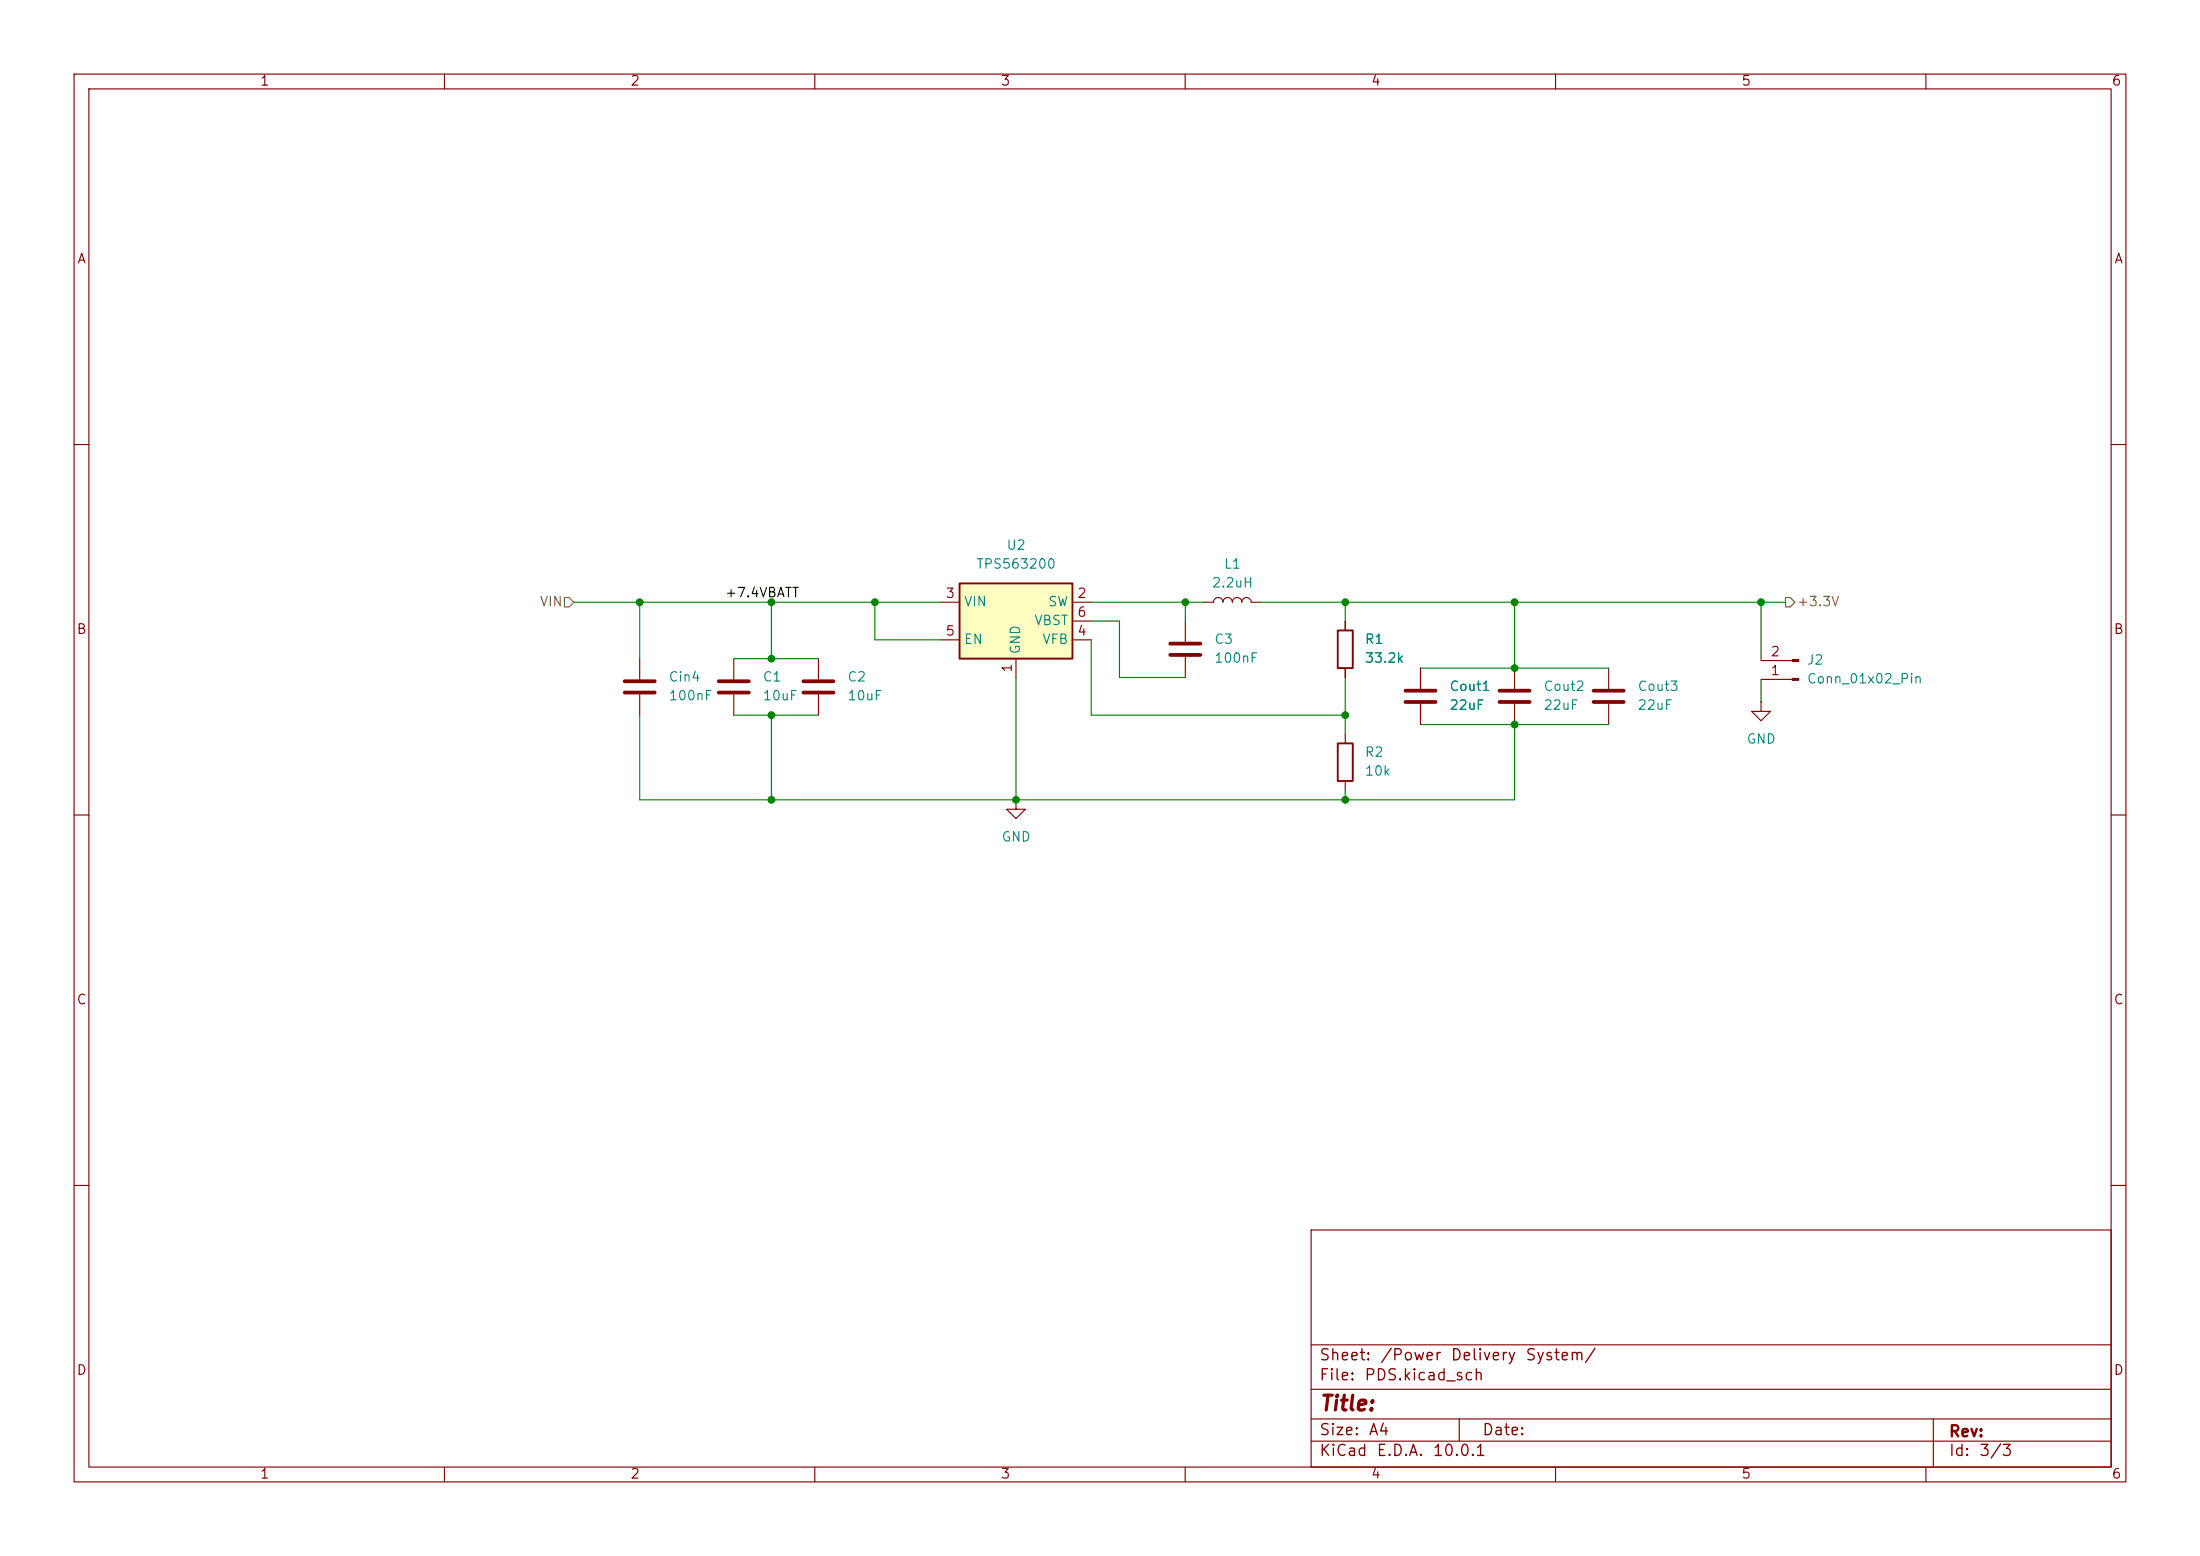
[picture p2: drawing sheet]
(kicad_sch
 (version 20260306)
 (generator "eeschema")
 (generator_version "10.0")
 (paper "A4")
 (lib_symbols
  (symbol "Connector:Conn_01x02_Pin"
   (pin_names
    (offset 1.016) (hide yes)) (exclude_from_sim no) (in_bom yes) (on_board yes)
   (in_pos_files yes)
   (duplicate_pin_numbers_are_jumpers no)
   (property "Reference" "J" (at 0 2.54 0) (show_name no) (do_not_autoplace no) (effects (font (size 1.27 1.27))))
   (property "Value" "Conn_01x02_Pin" (at 0 -5.08 0) (show_name no) (do_not_autoplace no) (effects (font (size 1.27 1.27))))
   (property "Footprint" "" (at 0 0 0) (show_name no) (do_not_autoplace no) (hide yes) (effects (font (size 1.27 1.27))))
   (property "Datasheet" "" (at 0 0 0) (show_name no) (do_not_autoplace no) (hide yes) (effects (font (size 1.27 1.27))))
   (property "Description" "Generic connector, single row, 01x02, script generated" (at 0 0 0) (show_name no) (do_not_autoplace no) (hide yes) (effects (font (size 1.27 1.27))))
   (property "ki_locked" "" (at 0 0 0) (show_name no) (do_not_autoplace no) (effects (font (size 1.27 1.27))))
   (symbol "Conn_01x02_Pin_1_1"
    (rectangle (start 0.8636 0.127) (end 0 -0.127) (stroke (width 0.1524) (type default)) (fill (type outline)))
    (rectangle (start 0.8636 -2.413) (end 0 -2.667) (stroke (width 0.1524) (type default)) (fill (type outline)))
    (polyline (pts (xy 1.27 0) (xy 0.8636 0)) (stroke (width 0.1524) (type default)) (fill (type none)))
    (polyline (pts (xy 1.27 -2.54) (xy 0.8636 -2.54)) (stroke (width 0.1524) (type default)) (fill (type none)))
    (pin passive line (at 5.08 0 180) (length 3.81) (name "Pin_1" (effects (font (size 1.27 1.27)))) (number "1" (effects (font (size 1.27 1.27)))))
    (pin passive line (at 5.08 -2.54 180) (length 3.81) (name "Pin_2" (effects (font (size 1.27 1.27)))) (number "2" (effects (font (size 1.27 1.27))))))
   (embedded_fonts no))
  (symbol "Device:C"
   (pin_numbers (hide yes))
   (pin_names
    (offset 0.254)) (exclude_from_sim no) (in_bom yes) (on_board yes)
   (in_pos_files yes)
   (duplicate_pin_numbers_are_jumpers no)
   (property "Reference" "C" (at 0.635 2.54 0) (show_name no) (do_not_autoplace no) (effects (font (size 1.27 1.27)) (justify left)))
   (property "Value" "C" (at 0.635 -2.54 0) (show_name no) (do_not_autoplace no) (effects (font (size 1.27 1.27)) (justify left)))
   (property "Footprint" "" (at 0.9652 -3.81 0) (show_name no) (do_not_autoplace no) (hide yes) (effects (font (size 1.27 1.27))))
   (property "Datasheet" "" (at 0 0 0) (show_name no) (do_not_autoplace no) (hide yes) (effects (font (size 1.27 1.27))))
   (property "Description" "Unpolarized capacitor" (at 0 0 0) (show_name no) (do_not_autoplace no) (hide yes) (effects (font (size 1.27 1.27))))
   (symbol "C_0_1"
    (polyline (pts (xy -2.032 0.762) (xy 2.032 0.762)) (stroke (width 0.508) (type default)) (fill (type none)))
    (polyline (pts (xy -2.032 -0.762) (xy 2.032 -0.762)) (stroke (width 0.508) (type default)) (fill (type none))))
   (symbol "C_1_1"
    (pin passive line (at 0 3.81 270) (length 2.794) (name "" (effects (font (size 1.27 1.27)))) (number "1" (effects (font (size 1.27 1.27)))))
    (pin passive line (at 0 -3.81 90) (length 2.794) (name "" (effects (font (size 1.27 1.27)))) (number "2" (effects (font (size 1.27 1.27))))))
   (embedded_fonts no))
  (symbol "Device:L"
   (pin_numbers (hide yes))
   (pin_names
    (offset 1.016) (hide yes)) (exclude_from_sim no) (in_bom yes) (on_board yes)
   (in_pos_files yes)
   (duplicate_pin_numbers_are_jumpers no)
   (property "Reference" "L" (at -1.27 0 90) (show_name no) (do_not_autoplace no) (effects (font (size 1.27 1.27))))
   (property "Value" "L" (at 1.905 0 90) (show_name no) (do_not_autoplace no) (effects (font (size 1.27 1.27))))
   (property "Footprint" "" (at 0 0 0) (show_name no) (do_not_autoplace no) (hide yes) (effects (font (size 1.27 1.27))))
   (property "Datasheet" "" (at 0 0 0) (show_name no) (do_not_autoplace no) (hide yes) (effects (font (size 1.27 1.27))))
   (property "Description" "Inductor" (at 0 0 0) (show_name no) (do_not_autoplace no) (hide yes) (effects (font (size 1.27 1.27))))
   (symbol "L_0_1"
    (arc (start 0 2.54) (mid 0.6323 1.905) (end 0 1.27) (stroke (width 0) (type default)) (fill (type none)))
    (arc (start 0 1.27) (mid 0.6323 0.635) (end 0 0) (stroke (width 0) (type default)) (fill (type none)))
    (arc (start 0 0) (mid 0.6323 -0.635) (end 0 -1.27) (stroke (width 0) (type default)) (fill (type none)))
    (arc (start 0 -1.27) (mid 0.6323 -1.905) (end 0 -2.54) (stroke (width 0) (type default)) (fill (type none))))
   (symbol "L_1_1"
    (pin passive line (at 0 3.81 270) (length 1.27) (name "1" (effects (font (size 1.27 1.27)))) (number "1" (effects (font (size 1.27 1.27)))))
    (pin passive line (at 0 -3.81 90) (length 1.27) (name "2" (effects (font (size 1.27 1.27)))) (number "2" (effects (font (size 1.27 1.27))))))
   (embedded_fonts no))
  (symbol "Device:R"
   (pin_numbers (hide yes))
   (pin_names
    (offset 0)) (exclude_from_sim no) (in_bom yes) (on_board yes)
   (in_pos_files yes)
   (duplicate_pin_numbers_are_jumpers no)
   (property "Reference" "R" (at 2.032 0 90) (show_name no) (do_not_autoplace no) (effects (font (size 1.27 1.27))))
   (property "Value" "R" (at 0 0 90) (show_name no) (do_not_autoplace no) (effects (font (size 1.27 1.27))))
   (property "Footprint" "" (at -1.778 0 90) (show_name no) (do_not_autoplace no) (hide yes) (effects (font (size 1.27 1.27))))
   (property "Datasheet" "" (at 0 0 0) (show_name no) (do_not_autoplace no) (hide yes) (effects (font (size 1.27 1.27))))
   (property "Description" "Resistor" (at 0 0 0) (show_name no) (do_not_autoplace no) (hide yes) (effects (font (size 1.27 1.27))))
   (symbol "R_0_1"
    (rectangle (start -1.016 -2.54) (end 1.016 2.54) (stroke (width 0.254) (type default)) (fill (type none))))
   (symbol "R_1_1"
    (pin passive line (at 0 3.81 270) (length 1.27) (name "" (effects (font (size 1.27 1.27)))) (number "1" (effects (font (size 1.27 1.27)))))
    (pin passive line (at 0 -3.81 90) (length 1.27) (name "" (effects (font (size 1.27 1.27)))) (number "2" (effects (font (size 1.27 1.27))))))
   (embedded_fonts no))
  (symbol "Regulator_Switching:TPS563200" (exclude_from_sim no) (in_bom yes) (on_board yes)
   (in_pos_files yes)
   (duplicate_pin_numbers_are_jumpers no)
   (property "Reference" "U" (at -7.62 6.35 0) (show_name no) (do_not_autoplace no) (effects (font (size 1.27 1.27)) (justify left)))
   (property "Value" "TPS563200" (at -2.54 6.35 0) (show_name no) (do_not_autoplace no) (effects (font (size 1.27 1.27)) (justify left)))
   (property "Footprint" "Package_TO_SOT_SMD:SOT-23-6" (at 1.27 -6.35 0) (show_name no) (do_not_autoplace no) (hide yes) (effects (font (size 1.27 1.27)) (justify left)))
   (property "Datasheet" "http://www.ti.com/lit/ds/symlink/tps563200.pdf" (at 0 0 0) (show_name no) (do_not_autoplace no) (hide yes) (effects (font (size 1.27 1.27))))
   (property "Description" "3A Synchronous Step-Down Voltage Regulator, Adjustable Output Voltage, 4.5-17V Input Voltage, SOT-23-6" (at 0 0 0) (show_name no) (do_not_autoplace no) (hide yes) (effects (font (size 1.27 1.27))))
   (symbol "TPS563200_0_1"
    (rectangle (start -7.62 5.08) (end 7.62 -5.08) (stroke (width 0.254) (type default)) (fill (type background))))
   (symbol "TPS563200_1_1"
    (pin power_in line (at 0 -7.62 90) (length 2.54) (name "GND" (effects (font (size 1.27 1.27)))) (number "1" (effects (font (size 1.27 1.27)))))
    (pin output line (at 10.16 2.54 180) (length 2.54) (name "SW" (effects (font (size 1.27 1.27)))) (number "2" (effects (font (size 1.27 1.27)))))
    (pin power_in line (at -10.16 2.54 0) (length 2.54) (name "VIN" (effects (font (size 1.27 1.27)))) (number "3" (effects (font (size 1.27 1.27)))))
    (pin input line (at 10.16 -2.54 180) (length 2.54) (name "VFB" (effects (font (size 1.27 1.27)))) (number "4" (effects (font (size 1.27 1.27)))))
    (pin input line (at -10.16 -2.54 0) (length 2.54) (name "EN" (effects (font (size 1.27 1.27)))) (number "5" (effects (font (size 1.27 1.27)))))
    (pin passive line (at 10.16 0 180) (length 2.54) (name "VBST" (effects (font (size 1.27 1.27)))) (number "6" (effects (font (size 1.27 1.27))))))
   (embedded_fonts no))
  (symbol "power:GND"
   (power global)
   (pin_numbers (hide yes))
   (pin_names
    (offset 0) (hide yes)) (exclude_from_sim no) (in_bom yes) (on_board yes)
   (in_pos_files yes)
   (duplicate_pin_numbers_are_jumpers no)
   (property "Reference" "#PWR" (at 0 -6.35 0) (show_name no) (do_not_autoplace no) (hide yes) (effects (font (size 1.27 1.27))))
   (property "Value" "GND" (at 0 -3.81 0) (show_name no) (do_not_autoplace no) (effects (font (size 1.27 1.27))))
   (property "Footprint" "" (at 0 0 0) (show_name no) (do_not_autoplace no) (hide yes) (effects (font (size 1.27 1.27))))
   (property "Datasheet" "" (at 0 0 0) (show_name no) (do_not_autoplace no) (hide yes) (effects (font (size 1.27 1.27))))
   (property "Description" "Power symbol creates a global label with name \"GND\" , ground" (at 0 0 0) (show_name no) (do_not_autoplace no) (hide yes) (effects (font (size 1.27 1.27))))
   (symbol "GND_0_1"
    (polyline (pts (xy 0 0) (xy 0 -1.27) (xy 1.27 -1.27) (xy 0 -2.54) (xy -1.27 -1.27) (xy 0 -1.27)) (stroke (width 0) (type default)) (fill (type none))))
   (symbol "GND_1_1"
    (pin power_in line (at 0 0 270) (length 0) (name "" (effects (font (size 1.27 1.27)))) (number "1" (effects (font (size 1.27 1.27))))))
   (embedded_fonts no)))
 (junction
  (at 204.47 97.79)
  (diameter 0)
  (color 0 0 0 0))
 (junction
  (at 160.02 81.28)
  (diameter 0)
  (color 0 0 0 0))
 (junction
  (at 86.36 81.28)
  (diameter 0)
  (color 0 0 0 0))
 (junction
  (at 181.61 96.52)
  (diameter 0)
  (color 0 0 0 0))
 (junction
  (at 204.47 90.17)
  (diameter 0)
  (color 0 0 0 0))
 (junction
  (at 104.14 96.52)
  (diameter 0)
  (color 0 0 0 0))
 (junction
  (at 118.11 81.28)
  (diameter 0)
  (color 0 0 0 0))
 (junction
  (at 181.61 107.95)
  (diameter 0)
  (color 0 0 0 0))
 (junction
  (at 104.14 81.28)
  (diameter 0)
  (color 0 0 0 0))
 (junction
  (at 181.61 81.28)
  (diameter 0)
  (color 0 0 0 0))
 (junction
  (at 104.14 107.95)
  (diameter 0)
  (color 0 0 0 0))
 (junction
  (at 104.14 88.9)
  (diameter 0)
  (color 0 0 0 0))
 (junction
  (at 237.744 81.28)
  (diameter 0)
  (color 0 0 0 0))
 (junction
  (at 137.16 107.95)
  (diameter 0)
  (color 0 0 0 0))
 (junction
  (at 204.47 81.28)
  (diameter 0)
  (color 0 0 0 0))
 (wire
  (pts (xy 137.16 91.44) (xy 137.16 107.95))
  (stroke (width 0) (type default)))
 (wire
  (pts (xy 104.14 88.9) (xy 110.49 88.9))
  (stroke (width 0) (type default)))
 (wire
  (pts (xy 86.36 107.95) (xy 104.14 107.95))
  (stroke (width 0) (type default)))
 (wire
  (pts (xy 104.14 107.95) (xy 104.14 96.52))
  (stroke (width 0) (type default)))
 (wire
  (pts (xy 204.47 81.28) (xy 181.61 81.28))
  (stroke (width 0) (type default)))
 (wire
  (pts (xy 191.77 97.79) (xy 204.47 97.79))
  (stroke (width 0) (type default)))
 (wire
  (pts (xy 181.61 107.95) (xy 137.16 107.95))
  (stroke (width 0) (type default)))
 (wire
  (pts (xy 204.47 81.28) (xy 204.47 90.17))
  (stroke (width 0) (type default)))
 (wire
  (pts (xy 118.11 86.36) (xy 118.11 81.28))
  (stroke (width 0) (type default)))
 (wire
  (pts (xy 104.14 96.52) (xy 110.49 96.52))
  (stroke (width 0) (type default)))
 (wire
  (pts (xy 151.13 83.82) (xy 147.32 83.82))
  (stroke (width 0) (type default)))
 (wire
  (pts (xy 162.56 81.28) (xy 160.02 81.28))
  (stroke (width 0) (type default)))
 (wire
  (pts (xy 160.02 81.28) (xy 160.02 83.82))
  (stroke (width 0) (type default)))
 (wire
  (pts (xy 147.32 81.28) (xy 160.02 81.28))
  (stroke (width 0) (type default)))
 (wire
  (pts (xy 99.06 96.52) (xy 104.14 96.52))
  (stroke (width 0) (type default)))
 (wire
  (pts (xy 181.61 107.95) (xy 204.47 107.95))
  (stroke (width 0) (type default)))
 (wire
  (pts (xy 104.14 81.28) (xy 118.11 81.28))
  (stroke (width 0) (type default)))
 (wire
  (pts (xy 204.47 90.17) (xy 217.17 90.17))
  (stroke (width 0) (type default)))
 (wire
  (pts (xy 181.61 96.52) (xy 181.61 99.06))
  (stroke (width 0) (type default)))
 (wire
  (pts (xy 86.36 81.28) (xy 104.14 81.28))
  (stroke (width 0) (type default)))
 (wire
  (pts (xy 237.744 91.694) (xy 237.744 94.742))
  (stroke (width 0) (type default)))
 (wire
  (pts (xy 86.36 96.52) (xy 86.36 107.95))
  (stroke (width 0) (type default)))
 (wire
  (pts (xy 204.47 97.79) (xy 204.47 107.95))
  (stroke (width 0) (type default)))
 (wire
  (pts (xy 160.02 91.44) (xy 151.13 91.44))
  (stroke (width 0) (type default)))
 (wire
  (pts (xy 237.744 81.28) (xy 237.744 89.154))
  (stroke (width 0) (type default)))
 (wire
  (pts (xy 104.14 81.28) (xy 104.14 88.9))
  (stroke (width 0) (type default)))
 (wire
  (pts (xy 147.32 86.36) (xy 147.32 96.52))
  (stroke (width 0) (type default)))
 (wire
  (pts (xy 191.77 90.17) (xy 204.47 90.17))
  (stroke (width 0) (type default)))
 (wire
  (pts (xy 118.11 81.28) (xy 127 81.28))
  (stroke (width 0) (type default)))
 (wire
  (pts (xy 204.47 81.28) (xy 237.744 81.28))
  (stroke (width 0) (type default)))
 (wire
  (pts (xy 104.14 107.95) (xy 137.16 107.95))
  (stroke (width 0) (type default)))
 (wire
  (pts (xy 181.61 81.28) (xy 181.61 83.82))
  (stroke (width 0) (type default)))
 (wire
  (pts (xy 237.744 81.28) (xy 241.046 81.28))
  (stroke (width 0) (type default)))
 (wire
  (pts (xy 151.13 91.44) (xy 151.13 83.82))
  (stroke (width 0) (type default)))
 (wire
  (pts (xy 181.61 91.44) (xy 181.61 96.52))
  (stroke (width 0) (type default)))
 (wire
  (pts (xy 181.61 107.95) (xy 181.61 106.68))
  (stroke (width 0) (type default)))
 (wire
  (pts (xy 147.32 96.52) (xy 181.61 96.52))
  (stroke (width 0) (type default)))
 (wire
  (pts (xy 127 86.36) (xy 118.11 86.36))
  (stroke (width 0) (type default)))
 (wire
  (pts (xy 77.47 81.28) (xy 86.36 81.28))
  (stroke (width 0) (type default)))
 (wire
  (pts (xy 99.06 88.9) (xy 104.14 88.9))
  (stroke (width 0) (type default)))
 (wire
  (pts (xy 86.36 81.28) (xy 86.36 88.9))
  (stroke (width 0) (type default)))
 (wire
  (pts (xy 170.18 81.28) (xy 181.61 81.28))
  (stroke (width 0) (type default)))
 (wire
  (pts (xy 204.47 97.79) (xy 217.17 97.79))
  (stroke (width 0) (type default)))
 (label "+7.4VBATT"
  (at 97.79 81.28 0)
  (effects (font (size 1.27 1.27)) (justify left bottom)))
 (hierarchical_label "VIN"
  (shape input)
  (at 77.47 81.28 180)
  (effects (font (size 1.27 1.27)) (justify right)))
 (hierarchical_label "+3.3V"
  (shape output)
  (at 241.046 81.28 0)
  (effects (font (size 1.27 1.27)) (justify left)))
 (symbol
  (lib_id "power:GND")
  (at 237.744 94.742 0)
  (unit 1)
  (body_style 1)
  (exclude_from_sim no)
  (in_bom yes)
  (on_board yes)
  (in_pos_files yes)
  (dnp no)
  (fields_autoplaced yes)
  (property "Reference" "#PWR037" (at 237.744 101.092 0) (hide yes) (show_name no) (do_not_autoplace no) (effects (font (size 1.27 1.27))))
  (property "Value" "GND" (at 237.744 99.822 0) (show_name no) (do_not_autoplace no) (effects (font (size 1.27 1.27))))
  (property "Footprint" "" (at 237.744 94.742 0) (hide yes) (show_name no) (do_not_autoplace no) (effects (font (size 1.27 1.27))))
  (property "Datasheet" "" (at 237.744 94.742 0) (hide yes) (show_name no) (do_not_autoplace no) (effects (font (size 1.27 1.27))))
  (property "Description" "Power symbol creates a global label with name \"GND\" , ground" (at 237.744 94.742 0) (hide yes) (show_name no) (do_not_autoplace no) (effects (font (size 1.27 1.27))))
  (pin "1"))
 (symbol
  (lib_id "Device:C")
  (at 217.17 93.98 0)
  (unit 1)
  (body_style 1)
  (exclude_from_sim no)
  (in_bom yes)
  (on_board yes)
  (in_pos_files yes)
  (dnp no)
  (fields_autoplaced yes)
  (property "Reference" "Cout3" (at 220.98 92.7099 0) (show_name no) (do_not_autoplace no) (effects (font (size 1.27 1.27)) (justify left)))
  (property "Value" "22uF" (at 220.98 95.2499 0) (show_name no) (do_not_autoplace no) (effects (font (size 1.27 1.27)) (justify left)))
  (property "Footprint" "Capacitor_SMD:C_1206_3216Metric" (at 218.1352 97.79 0) (hide yes) (show_name no) (do_not_autoplace no) (effects (font (size 1.27 1.27))))
  (property "Datasheet" "" (at 217.17 93.98 0) (hide yes) (show_name no) (do_not_autoplace no) (effects (font (size 1.27 1.27))))
  (property "Description" "Unpolarized capacitor" (at 217.17 93.98 0) (hide yes) (show_name no) (do_not_autoplace no) (effects (font (size 1.27 1.27))))
  (pin "1")
  (pin "2"))
 (symbol
  (lib_id "Device:L")
  (at 166.37 81.28 90)
  (unit 1)
  (body_style 1)
  (exclude_from_sim no)
  (in_bom yes)
  (on_board yes)
  (in_pos_files yes)
  (dnp no)
  (fields_autoplaced yes)
  (property "Reference" "L1" (at 166.37 76.2 90) (show_name no) (do_not_autoplace no) (effects (font (size 1.27 1.27))))
  (property "Value" "2.2uH" (at 166.37 78.74 90) (show_name no) (do_not_autoplace no) (effects (font (size 1.27 1.27))))
  (property "Footprint" "Inductor_SMD:L_Bourns_SRP5030T" (at 166.37 81.28 0) (hide yes) (show_name no) (do_not_autoplace no) (effects (font (size 1.27 1.27))))
  (property "Datasheet" "" (at 166.37 81.28 0) (hide yes) (show_name no) (do_not_autoplace no) (effects (font (size 1.27 1.27))))
  (property "Description" "Inductor" (at 166.37 81.28 0) (hide yes) (show_name no) (do_not_autoplace no) (effects (font (size 1.27 1.27))))
  (pin "1")
  (pin "2"))
 (symbol
  (lib_id "power:GND")
  (at 137.16 107.95 0)
  (unit 1)
  (body_style 1)
  (exclude_from_sim no)
  (in_bom yes)
  (on_board yes)
  (in_pos_files yes)
  (dnp no)
  (fields_autoplaced yes)
  (property "Reference" "#PWR01" (at 137.16 114.3 0) (hide yes) (show_name no) (do_not_autoplace no) (effects (font (size 1.27 1.27))))
  (property "Value" "GND" (at 137.16 113.03 0) (show_name no) (do_not_autoplace no) (effects (font (size 1.27 1.27))))
  (property "Footprint" "" (at 137.16 107.95 0) (hide yes) (show_name no) (do_not_autoplace no) (effects (font (size 1.27 1.27))))
  (property "Datasheet" "" (at 137.16 107.95 0) (hide yes) (show_name no) (do_not_autoplace no) (effects (font (size 1.27 1.27))))
  (property "Description" "Power symbol creates a global label with name \"GND\" , ground" (at 137.16 107.95 0) (hide yes) (show_name no) (do_not_autoplace no) (effects (font (size 1.27 1.27))))
  (pin "1"))
 (symbol
  (lib_id "Regulator_Switching:TPS563200")
  (at 137.16 83.82 0)
  (unit 1)
  (body_style 1)
  (exclude_from_sim no)
  (in_bom yes)
  (on_board yes)
  (in_pos_files yes)
  (dnp no)
  (fields_autoplaced yes)
  (property "Reference" "U2" (at 137.16 73.66 0) (show_name no) (do_not_autoplace no) (effects (font (size 1.27 1.27))))
  (property "Value" "TPS563200" (at 137.16 76.2 0) (show_name no) (do_not_autoplace no) (effects (font (size 1.27 1.27))))
  (property "Footprint" "Package_TO_SOT_SMD:SOT-23-6" (at 138.43 90.17 0) (hide yes) (show_name no) (do_not_autoplace no) (effects (font (size 1.27 1.27)) (justify left)))
  (property "Datasheet" "http://www.ti.com/lit/ds/symlink/tps563200.pdf" (at 137.16 83.82 0) (hide yes) (show_name no) (do_not_autoplace no) (effects (font (size 1.27 1.27))))
  (property "Description" "3A Synchronous Step-Down Voltage Regulator, Adjustable Output Voltage, 4.5-17V Input Voltage, SOT-23-6" (at 137.16 83.82 0) (hide yes) (show_name no) (do_not_autoplace no) (effects (font (size 1.27 1.27))))
  (pin "1")
  (pin "3")
  (pin "2")
  (pin "4")
  (pin "5")
  (pin "6"))
 (symbol
  (lib_id "Device:C")
  (at 191.77 93.98 0)
  (unit 1)
  (body_style 1)
  (exclude_from_sim no)
  (in_bom yes)
  (on_board yes)
  (in_pos_files yes)
  (dnp no)
  (property "Reference" "Cout1" (at 195.58 92.7099 0) (show_name no) (do_not_autoplace no) (effects (font (size 1.27 1.27)) (justify left)))
  (property "Value" "22uF" (at 195.58 95.2499 0) (show_name no) (do_not_autoplace no) (effects (font (size 1.27 1.27)) (justify left)))
  (property "Footprint" "Capacitor_SMD:C_1206_3216Metric" (at 192.7352 97.79 0) (hide yes) (show_name no) (do_not_autoplace no) (effects (font (size 1.27 1.27))))
  (property "Datasheet" "" (at 191.77 93.98 0) (hide yes) (show_name no) (do_not_autoplace no) (effects (font (size 1.27 1.27))))
  (property "Description" "Unpolarized capacitor" (at 191.77 93.98 0) (hide yes) (show_name no) (do_not_autoplace no) (effects (font (size 1.27 1.27))))
  (pin "1")
  (pin "2"))
 (symbol
  (lib_id "Device:C")
  (at 160.02 87.63 0)
  (unit 1)
  (body_style 1)
  (exclude_from_sim no)
  (in_bom yes)
  (on_board yes)
  (in_pos_files yes)
  (dnp no)
  (fields_autoplaced yes)
  (property "Reference" "C3" (at 163.83 86.3599 0) (show_name no) (do_not_autoplace no) (effects (font (size 1.27 1.27)) (justify left)))
  (property "Value" "100nF" (at 163.83 88.8999 0) (show_name no) (do_not_autoplace no) (effects (font (size 1.27 1.27)) (justify left)))
  (property "Footprint" "Capacitor_SMD:C_0603_1608Metric" (at 160.9852 91.44 0) (hide yes) (show_name no) (do_not_autoplace no) (effects (font (size 1.27 1.27))))
  (property "Datasheet" "" (at 160.02 87.63 0) (hide yes) (show_name no) (do_not_autoplace no) (effects (font (size 1.27 1.27))))
  (property "Description" "Unpolarized capacitor" (at 160.02 87.63 0) (hide yes) (show_name no) (do_not_autoplace no) (effects (font (size 1.27 1.27))))
  (pin "1")
  (pin "2"))
 (symbol
  (lib_id "Device:R")
  (at 181.61 102.87 0)
  (unit 1)
  (body_style 1)
  (exclude_from_sim no)
  (in_bom yes)
  (on_board yes)
  (in_pos_files yes)
  (dnp no)
  (fields_autoplaced yes)
  (property "Reference" "R2" (at 184.15 101.5999 0) (show_name no) (do_not_autoplace no) (effects (font (size 1.27 1.27)) (justify left)))
  (property "Value" "10k" (at 184.15 104.1399 0) (show_name no) (do_not_autoplace no) (effects (font (size 1.27 1.27)) (justify left)))
  (property "Footprint" "Resistor_SMD:R_0603_1608Metric" (at 179.832 102.87 90) (hide yes) (show_name no) (do_not_autoplace no) (effects (font (size 1.27 1.27))))
  (property "Datasheet" "" (at 181.61 102.87 0) (hide yes) (show_name no) (do_not_autoplace no) (effects (font (size 1.27 1.27))))
  (property "Description" "Resistor" (at 181.61 102.87 0) (hide yes) (show_name no) (do_not_autoplace no) (effects (font (size 1.27 1.27))))
  (pin "1")
  (pin "2"))
 (symbol
  (lib_id "Device:R")
  (at 181.61 87.63 0)
  (unit 1)
  (body_style 1)
  (exclude_from_sim no)
  (in_bom yes)
  (on_board yes)
  (in_pos_files yes)
  (dnp no)
  (fields_autoplaced yes)
  (property "Reference" "R1" (at 184.15 86.3599 0) (show_name no) (do_not_autoplace no) (effects (font (size 1.27 1.27)) (justify left)))
  (property "Value" "33.2k" (at 184.15 88.8999 0) (show_name no) (do_not_autoplace no) (effects (font (size 1.27 1.27)) (justify left)))
  (property "Footprint" "Resistor_SMD:R_0603_1608Metric" (at 179.832 87.63 90) (hide yes) (show_name no) (do_not_autoplace no) (effects (font (size 1.27 1.27))))
  (property "Datasheet" "" (at 181.61 87.63 0) (hide yes) (show_name no) (do_not_autoplace no) (effects (font (size 1.27 1.27))))
  (property "Description" "Resistor" (at 181.61 87.63 0) (hide yes) (show_name no) (do_not_autoplace no) (effects (font (size 1.27 1.27))))
  (pin "1")
  (pin "2"))
 (symbol
  (lib_id "Connector:Conn_01x02_Pin")
  (at 242.824 91.694 180)
  (unit 1)
  (body_style 1)
  (exclude_from_sim no)
  (in_bom yes)
  (on_board yes)
  (in_pos_files no)
  (dnp no)
  (fields_autoplaced yes)
  (property "Reference" "J2" (at 243.84 89.1539 0) (show_name no) (do_not_autoplace no) (effects (font (size 1.27 1.27)) (justify right)))
  (property "Value" "Conn_01x02_Pin" (at 243.84 91.6939 0) (show_name no) (do_not_autoplace no) (effects (font (size 1.27 1.27)) (justify right)))
  (property "Footprint" "Connector_PinHeader_1.27mm:PinHeader_1x02_P1.27mm_Vertical" (at 242.824 91.694 0) (hide yes) (show_name no) (do_not_autoplace no) (effects (font (size 1.27 1.27))))
  (property "Datasheet" "" (at 242.824 91.694 0) (hide yes) (show_name no) (do_not_autoplace no) (effects (font (size 1.27 1.27))))
  (property "Description" "Generic connector, single row, 01x02, script generated" (at 242.824 91.694 0) (hide yes) (show_name no) (do_not_autoplace no) (effects (font (size 1.27 1.27))))
  (pin "1")
  (pin "2"))
 (symbol
  (lib_id "Device:C")
  (at 99.06 92.71 0)
  (unit 1)
  (body_style 1)
  (exclude_from_sim no)
  (in_bom yes)
  (on_board yes)
  (in_pos_files yes)
  (dnp no)
  (fields_autoplaced yes)
  (property "Reference" "C1" (at 102.87 91.4399 0) (show_name no) (do_not_autoplace no) (effects (font (size 1.27 1.27)) (justify left)))
  (property "Value" "10uF" (at 102.87 93.9799 0) (show_name no) (do_not_autoplace no) (effects (font (size 1.27 1.27)) (justify left)))
  (property "Footprint" "Capacitor_SMD:C_1206_3216Metric" (at 100.0252 96.52 0) (hide yes) (show_name no) (do_not_autoplace no) (effects (font (size 1.27 1.27))))
  (property "Datasheet" "" (at 99.06 92.71 0) (hide yes) (show_name no) (do_not_autoplace no) (effects (font (size 1.27 1.27))))
  (property "Description" "Unpolarized capacitor" (at 99.06 92.71 0) (hide yes) (show_name no) (do_not_autoplace no) (effects (font (size 1.27 1.27))))
  (pin "1")
  (pin "2"))
 (symbol
  (lib_id "Device:C")
  (at 204.47 93.98 0)
  (unit 1)
  (body_style 1)
  (exclude_from_sim no)
  (in_bom yes)
  (on_board yes)
  (in_pos_files yes)
  (dnp no)
  (fields_autoplaced yes)
  (property "Reference" "Cout2" (at 208.28 92.7099 0) (show_name no) (do_not_autoplace no) (effects (font (size 1.27 1.27)) (justify left)))
  (property "Value" "22uF" (at 208.28 95.2499 0) (show_name no) (do_not_autoplace no) (effects (font (size 1.27 1.27)) (justify left)))
  (property "Footprint" "Capacitor_SMD:C_1206_3216Metric" (at 205.4352 97.79 0) (hide yes) (show_name no) (do_not_autoplace no) (effects (font (size 1.27 1.27))))
  (property "Datasheet" "" (at 204.47 93.98 0) (hide yes) (show_name no) (do_not_autoplace no) (effects (font (size 1.27 1.27))))
  (property "Description" "Unpolarized capacitor" (at 204.47 93.98 0) (hide yes) (show_name no) (do_not_autoplace no) (effects (font (size 1.27 1.27))))
  (pin "1")
  (pin "2"))
 (symbol
  (lib_id "Device:C")
  (at 86.36 92.71 0)
  (unit 1)
  (body_style 1)
  (exclude_from_sim no)
  (in_bom yes)
  (on_board yes)
  (in_pos_files yes)
  (dnp no)
  (fields_autoplaced yes)
  (property "Reference" "Cin4" (at 90.17 91.4399 0) (show_name no) (do_not_autoplace no) (effects (font (size 1.27 1.27)) (justify left)))
  (property "Value" "100nF" (at 90.17 93.9799 0) (show_name no) (do_not_autoplace no) (effects (font (size 1.27 1.27)) (justify left)))
  (property "Footprint" "Capacitor_SMD:C_0603_1608Metric" (at 87.3252 96.52 0) (hide yes) (show_name no) (do_not_autoplace no) (effects (font (size 1.27 1.27))))
  (property "Datasheet" "" (at 86.36 92.71 0) (hide yes) (show_name no) (do_not_autoplace no) (effects (font (size 1.27 1.27))))
  (property "Description" "Unpolarized capacitor" (at 86.36 92.71 0) (hide yes) (show_name no) (do_not_autoplace no) (effects (font (size 1.27 1.27))))
  (pin "1")
  (pin "2"))
 (symbol
  (lib_id "Device:C")
  (at 110.49 92.71 0)
  (unit 1)
  (body_style 1)
  (exclude_from_sim no)
  (in_bom yes)
  (on_board yes)
  (in_pos_files yes)
  (dnp no)
  (fields_autoplaced yes)
  (property "Reference" "C2" (at 114.3 91.4399 0) (show_name no) (do_not_autoplace no) (effects (font (size 1.27 1.27)) (justify left)))
  (property "Value" "10uF" (at 114.3 93.9799 0) (show_name no) (do_not_autoplace no) (effects (font (size 1.27 1.27)) (justify left)))
  (property "Footprint" "Capacitor_SMD:C_1206_3216Metric" (at 111.4552 96.52 0) (hide yes) (show_name no) (do_not_autoplace no) (effects (font (size 1.27 1.27))))
  (property "Datasheet" "" (at 110.49 92.71 0) (hide yes) (show_name no) (do_not_autoplace no) (effects (font (size 1.27 1.27))))
  (property "Description" "Unpolarized capacitor" (at 110.49 92.71 0) (hide yes) (show_name no) (do_not_autoplace no) (effects (font (size 1.27 1.27))))
  (pin "1")
  (pin "2")))
